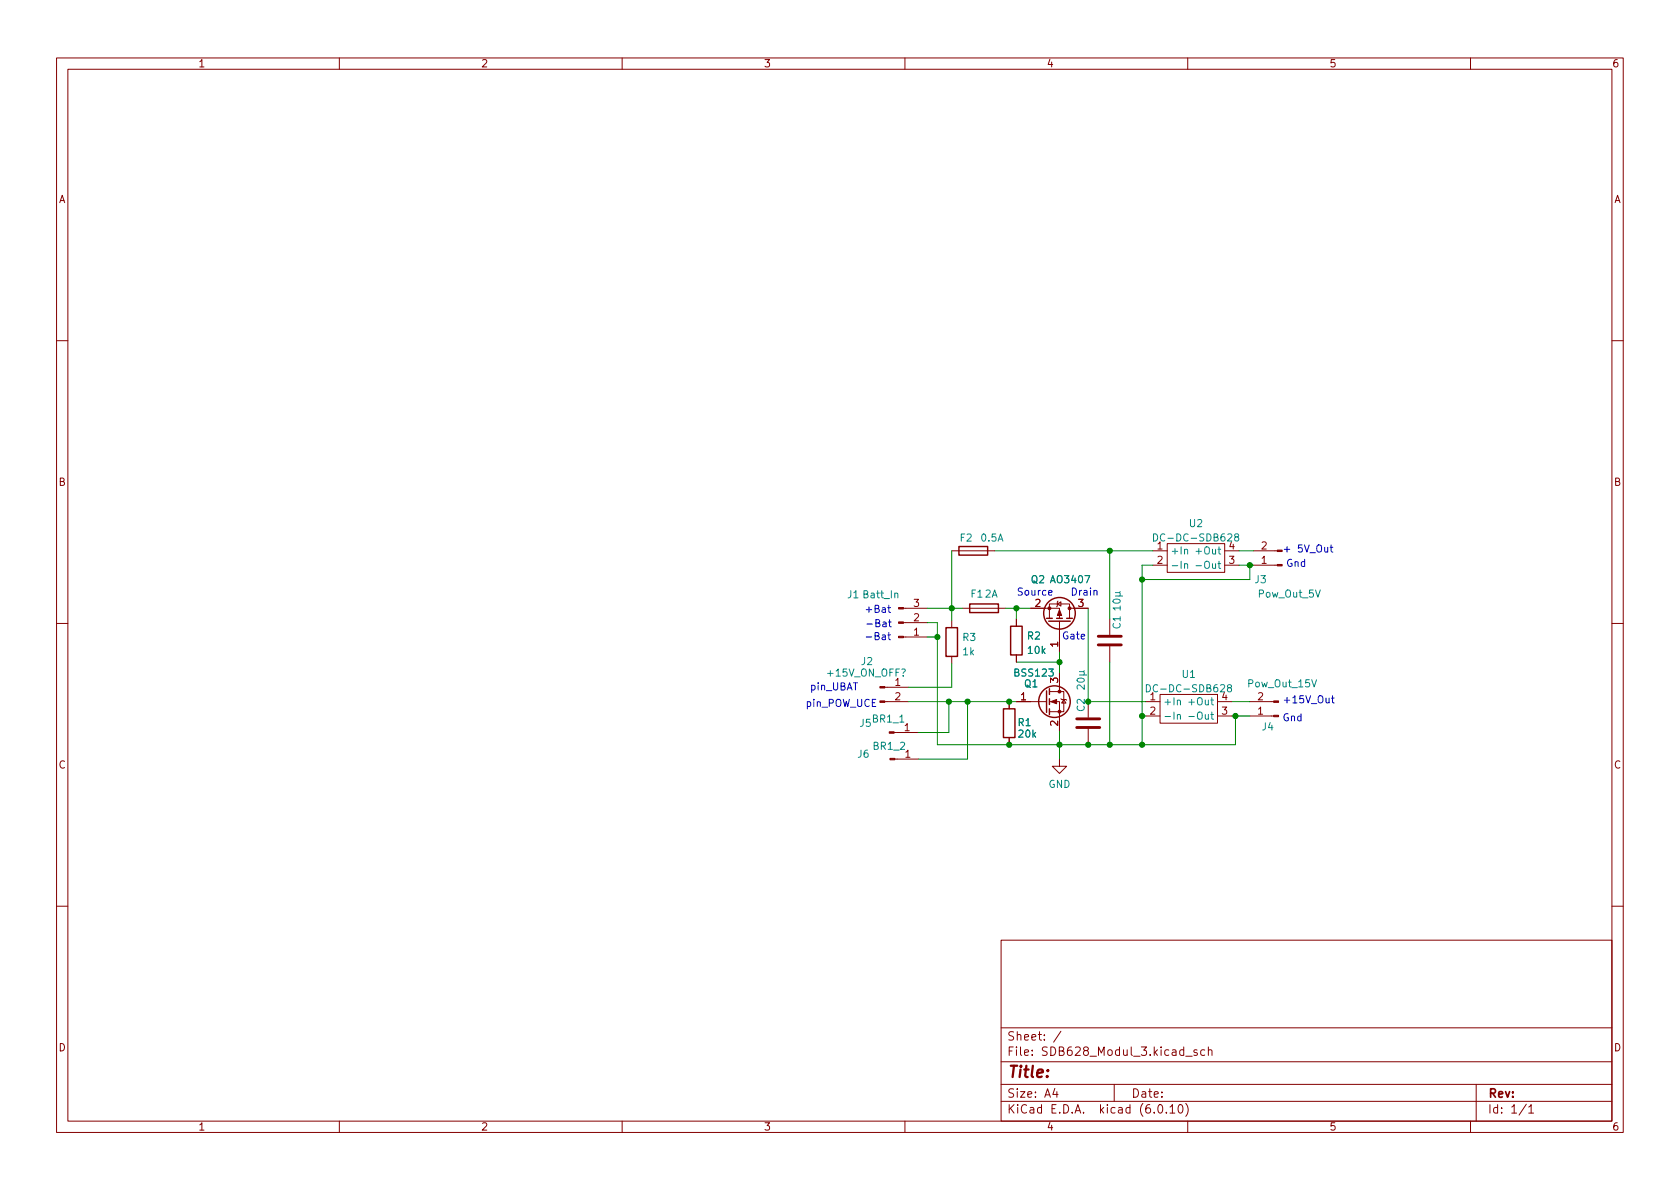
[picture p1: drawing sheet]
<svg xmlns="http://www.w3.org/2000/svg" width="297mm" height="210mm" viewBox="0 0 297 210" stroke-linecap="round" stroke-linejoin="round" font-family="sans-serif">
<g fill="none" stroke="#840000" stroke-width=".18">
<path d="M10 10.2h277v190.1h-277zM12 12.2h273v186.1h-273zM60 10.2v2M110 10.2v2M160 10.2v2M210 10.2v2M260 10.2v2M10 60.2h2M285 60.2h2M168.3 97.4h7.6M203.8 97.4h2.6M203.8 99.9h2.6"/>
<path d="M206.4 96.1h10.1v5.1h-10.1zM216.5 97.4h2.6M216.5 99.9h2.6M221.6 97.4h4.2M221.6 99.9h4.2M10 110.2h2M159.7 107.6h4.3M159.7 110.1h4.3M159.7 112.6h4.3M168.3 109.7v1.3M168.3 116.1v1.2M170.2 107.6h7.6"/>
<path d="M179.7 109.5v1.2M179.7 115.8v1.3M182.2 107.6h5.1v1.7M185.5 109.3v-2.5h3.6v2.5M186.9 106.8l.7-.4v.8zM187.1 106.3l-.2 .1v.8l-.1 .1M187.3 109.8v5.4M187.3 119v3.3M189.1 107.6h3.3M196.2 109.5v2.8M196.2 114.3v2.8M285 110.2h2"/>
<path d="M156.4 124.1h4.3M156.4 121.5h4.3M158.1 129.5h4.2M158.2 134.2h4.2M178.4 124.1v1.2M178.4 130.4v1.3M179.7 124.1h5.3M185.5 124.1h1.8v5.1M185.5 122.3h2.6v3.6h-2.6M187.3 134.2v1.3h1.3l-1.3 1.3-1.2-1.3h1.2M187.6 123.6l.1 .1h.8l.1 .1M188.1 123.7l.4 .6h-.8z"/>
<path d="M192.4 124.1v2.8M192.4 128.9v2.8M202.6 124.1h2.5M202.6 126.6h2.5M205.1 122.8h10.2v5.1h-10.2zM215.3 124.1h2.5M215.3 126.6h2.5M221 124.1h4.2M221 126.6h4.2M10 160.2h2M177 166.3h108v32h-108zM285 160.2h2"/>
<path d="M60 198.3v2M110 198.3v2M160 198.3v2M177 194.8h108M177 191.8h108M177 187.8h108M177 181.8h108M186.5 192.5l-.4 1h1M186.9 193v1M187.6 182.4l-1.3 1.9M197 191.8v3M204.9 195.4l.2-.1a.81 .81 0 0 1 .6 .7 .81 .81 0 0 1-.3 .8h-.2a.81 .81 0 0 1-.6-.6 .81 .81 0 0 1 .3-.8z"/>
<path d="M206.2 196.7v.1M206.9 195.8l.4-.5v1.5M206.9 196.8h.8M208.5 195.4l.1-.1a.81 .81 0 0 1 .6 .7 .81 .81 0 0 1-.3 .8h-.1a.81 .81 0 0 1-.6-.6 .81 .81 0 0 1 .3-.8zM209.6 195.1a1.72 1.72 0 0 1 0 2.3M209.6 186.8h1.2M210 198.3v2M211.6 185.7l-.3-.1-.2 .2v.3l.5 .1v.4h-.5M213 185.7l-.4-.1-.3 .3v.4l.1 .3h.6M213.6 185.8l.3-.2 .3 .1 .1 .9M213.6 185.1v1.5M260 198.3v2"/>
<path d="M261 191.8v6.5M269.9 195.3l-1.3 1.9M270.3 195.8l.4-.5v1.5M270.3 196.8h.9"/>
</g>
<g fill="none" stroke="#840000" stroke-width=".25">
<path d="M169.5 96.6h5.1v1.6h-5.1zM167.3 111h2v5.1h-2zM171.4 106.8h5.1v1.5h-5.1zM178.7 110.7h2v5.1h-2zM185 109.3h1.1M185.4 109.8h3.8M186.8 109.3h1M188.6 109.3h1M177.4 125.3h2.1v5.1h-2.1zM185 122.2v3.8M185.5 121.8v1M185.5 123.6v1"/>
<path d="M185.5 125.3v1.1"/>
<circle cx="187.3" cy="108.5" r="2.79"/>
<circle cx="186.4" cy="124.1" r="2.79"/>
</g>
<path d="M194.2 114h4M194.2 112.5h4M190.4 128.6h4M190.4 127.1h4" fill="none" stroke="#840000" stroke-width=".51"/>
<g fill="none" stroke="#008484" stroke-width=".18">
<path d="M204 94.4a.64 .64 0 0 1 .7 .6 .64 .64 0 0 1-.7 .7zM209.4 97.3l.2-.2 .3 .1 .1 .8M209.4 99.8l.2-.1h.3l.1 .8M218.5 94.9l-.2-.2v-.2l.2-.1 .4 .1 .1 .1v.2l-.6 .2-.1 .2v.2l.2 .3h.3l.2-.3v-.3l-.2-.2M190.9 118.8h.7l.1 .4-.2 .2M190.9 119.4h1.2M191.7 118.6l-.2 .2M196.9 110.3a.6 .6 0 0 0 .4 .8 .6 .6 0 0 0 .8-.6l-.2-.2M196.9 106.1a.69 .69 0 0 1 1.2 .3 .72 .72 0 0 1-1.3-.2zM197.2 104.8l.8 .1 .1 .3-.2 .2M197.2 105.4h1.3M198.1 109.4h-1.3l.4 .4"/>
<path d="M198.1 107.5h-1.3l.4 .4M198.1 104.6l-.2 .2M198.1 107.2v.7M198.1 109.1v.7M211.5 100h.9M190.6 120a.69 .69 0 0 1 1.1 .3 .72 .72 0 0 1-1.3-.1zM191.7 121.1v.8l-.9-.8-.4 .3 .2 .4M202.7 121.1a.64 .64 0 0 1 .7 .6 .64 .64 0 0 1-.7 .6zM208.2 123.9l.2-.1 .3 .1v.7M208.2 126.5l.2-.2 .3 .1v.8M210.2 126.7h1M217.3 121.6l-.3-.2 .1-.2 .2-.1h.3l.1 .2v.2l-.6 .2-.1 .2v.2l.3 .2h.2l.2-.2v-.4l-.2-.1"/>
</g>
<g fill="#840000" stroke="#840000" stroke-width=".18">
<path d="M187.3 107.8l.4 1h-.8z"/>
<path d="M157.2 129.4h.9v.3h-.9z"/>
<path d="M185.8 124.1l1-.4v.8z"/>
<path d="M157.4 134.1h.8v.3h-.8z"/>
<path d="M158.9 107.4h.8v.3h-.8z"/>
<path d="M158.9 110h.8v.2h-.8z"/>
<path d="M158.9 112.5h.8v.3h-.8z"/>
<path d="M225.2 123.9h.9v.3h-.9z"/>
<path d="M225.2 126.5h.9v.2h-.9z"/>
<path d="M155.6 123.9h.8v.3h-.8z"/>
<path d="M155.6 121.4h.8v.3h-.8z"/>
<path d="M225.8 97.3h.9v.2h-.9z"/>
<path d="M225.8 99.8h.9v.3h-.9z"/>
<circle cx="185.5" cy="107.6" r=".25"/>
<circle cx="189.1" cy="107.6" r=".25"/>
<circle cx="187.3" cy="125.9" r=".25"/>
<circle cx="187.3" cy="122.3" r=".25"/>
</g>
<path d="M235.2 96.8h.5M235.4 96.4v1l.3 .2M157 112.3h.5M157 107.4h.5M157.1 110h.5M157.2 111.9v1l.3 .2M157.2 107v1.1l.3 .2M157.3 109.6v1.1l.3 .1M185.4 104.8l.6-.1-.1-.2-.3-.1-.2 .2 .1 .6h.4M193.4 104.5l.2-.1 .3 .1 .1 .7M235.4 123.5h.5M235.6 123v1.1l.3 .2" fill="none" stroke="#0000c2" stroke-width=".18"/>
<g fill="none" stroke="#008400" stroke-width=".18">
<path d="M168.3 97.4v12.3M175.9 97.4h27.9M196.2 97.4v12.1M203.8 99.9h-1.9v31.8M219.1 97.4h2.5M219.1 99.9h2.5M221 99.9v2.6h-19.1M164 110.1h1.7v21.6h52.7v-5.1M164 107.6h6.2M164 112.6h1.7M168.3 117.3v4.2h-7.6M177.8 107.6h4.4"/>
<path d="M179.7 117.1h7.6M179.7 107.6v1.9M187.3 115.2v3.8M192.4 107.6v16.5h10.2M196.2 117.1v14.6M160.7 124.1h19M167.8 124.1v5.4h-5.5M171.1 124.1v10.1h-8.7M187.3 129.2v5M201.9 126.6h.7M217.8 124.1h3.2M217.8 126.6h3.2"/>
</g>
<g fill="#008400" stroke="#008400" stroke-width=".18">
<circle cx="201.9" cy="102.5" r=".46"/>
<circle cx="196.2" cy="97.4" r=".46"/>
<circle cx="187.3" cy="131.7" r=".46"/>
<circle cx="192.4" cy="131.7" r=".46"/>
<circle cx="192.4" cy="124.1" r=".46"/>
<circle cx="187.3" cy="117.1" r=".46"/>
<circle cx="196.2" cy="131.7" r=".46"/>
<circle cx="201.9" cy="131.7" r=".46"/>
<circle cx="201.9" cy="126.6" r=".46"/>
<circle cx="165.7" cy="112.6" r=".46"/>
<circle cx="178.4" cy="124.1" r=".46"/>
<circle cx="171.1" cy="124.1" r=".46"/>
<circle cx="178.4" cy="131.7" r=".46"/>
<circle cx="168.3" cy="107.6" r=".46"/>
<circle cx="179.7" cy="107.6" r=".46"/>
<circle cx="167.8" cy="124.1" r=".46"/>
<circle cx="218.4" cy="126.6" r=".46"/>
<circle cx="221" cy="99.9" r=".46"/>
</g>
<text font-size="2.8" fill="#840000" x="178" y="190.6">Title:</text>
<g font-size="2.1" fill="#840000">
<text x="178" y="184">Sheet: /</text>
<text x="178" y="186.7">File: SDB628_Modul_3.kicad_sch</text>
<text x="178" y="196.9">KiCad E.D.A. kicad (6.0.10)</text>
<text x="178" y="194.1">Size: A4</text>
<text x="200" y="194.1">Date:</text>
<text x="263" y="194.1">Rev:</text>
<text x="263" y="196.9">Id: 1/1</text>
</g>
<g font-size="1.8" fill="#840000">
<text x="35" y="11.9">1</text>
<text x="85" y="11.9">2</text>
<text x="135" y="11.9">3</text>
<text x="185" y="11.9">4</text>
<text x="235" y="11.9">5</text>
<text x="285" y="11.9">6</text>
<text x="10.3" y="35.9">A</text>
<text x="285.3" y="35.9">A</text>
<text x="10.3" y="85.9">B</text>
<text x="285.3" y="85.9">B</text>
<text x="204.6" y="97.1">1</text>
<text x="204.6" y="99.7">2</text>
<text x="217.3" y="99.7">3</text>
<text x="217.3" y="97.1">4</text>
<text x="223" y="99.7">1</text>
<text x="223" y="97.1">2</text>
<text x="161.6" y="107.3">3</text>
<text x="183" y="107.3">2</text>
<text x="190.6" y="107.3">3</text>
<text x="161.6" y="112.4">1</text>
<text x="161.6" y="109.8">2</text>
<text x="187.1" y="114.4" transform="rotate(-90 187.1 114.4)">1</text>
<text x="158.3" y="121.3">1</text>
<text x="158.3" y="123.8">2</text>
<text x="180.5" y="123.8">1</text>
<text x="187.1" y="120.8" transform="rotate(-90 187.1 120.8)">3</text>
<text x="203.3" y="123.8">1</text>
<text x="216" y="123.8">4</text>
<text x="222.4" y="123.8">2</text>
<text x="159.9" y="129.3">1</text>
<text x="187.1" y="128.4" transform="rotate(-90 187.1 128.4)">2</text>
<text x="203.3" y="126.4">2</text>
<text x="216" y="126.4">3</text>
<text x="222.4" y="126.4">1</text>
<text x="10.3" y="135.9">C</text>
<text x="160" y="134">1</text>
<text x="285.3" y="135.9">C</text>
<text x="10.3" y="185.9">D</text>
<text x="285.3" y="185.9">D</text>
<text x="35" y="199.9">1</text>
<text x="85" y="199.9">2</text>
<text x="135" y="199.9">3</text>
<text x="185" y="199.9">4</text>
<text x="235" y="199.9">5</text>
<text x="285" y="199.9">6</text>
</g>
<g font-size="1.8" fill="#008484">
<text x="169.8" y="95.8">F2</text>
<text x="173.5" y="95.8">0.5A</text>
<text x="205" y="95.7">DC-DC-SDB628</text>
<text x="210.3" y="93.2">U2</text>
<text x="206.9" y="98">+In</text>
<text x="206.9" y="100.6">-In</text>
<text x="211.9" y="98">+Out</text>
<text x="212.4" y="100.6">-Out</text>
<text x="149.9" y="105.8">J1 Batt_In</text>
<text x="171.7" y="105.7">F1</text>
<text x="174.1" y="105.7">2A</text>
<text x="182.3" y="103.1">Q2</text>
<text x="185.9" y="103.1">AO3407</text>
<text x="221.9" y="103.1">J3</text>
<text x="222.6" y="105.7">Pow_Out_5V</text>
<text x="170.2" y="113.3">R3</text>
<text x="181.7" y="113.1">R2</text>
<text x="146.5" y="119.6">+15V_ON_OFF?</text>
<text x="152.3" y="117.6">J2</text>
<text x="170.3" y="115.9">1k</text>
<text x="179.5" y="119.6">BSS123</text>
<text x="181.8" y="115.6">10k</text>
<text x="209.1" y="119.9">U1</text>
<text x="181.1" y="121.5">Q1</text>
<text x="191.8" y="125.8" transform="rotate(-90 191.8 125.8)">C2</text>
<text x="203.7" y="122.4">DC-DC-SDB628</text>
<text x="205.6" y="124.7">+In</text>
<text x="210.7" y="124.7">+Out</text>
<text x="220.8" y="121.5">Pow_Out_15V</text>
<text x="152.1" y="128.5">J5</text>
<text x="154.3" y="127.8">BR1_1</text>
<text x="180" y="128.4">R1</text>
<text x="180.2" y="130.4">20k</text>
<text x="205.6" y="127.2">-In</text>
<text x="211.1" y="127.2">-Out</text>
<text x="223.2" y="129.2">J4</text>
<text x="151.7" y="134">J6</text>
<text x="154.5" y="132.6">BR1_2</text>
<text x="185.4" y="139.3">GND</text>
</g>
<g font-size="1.8" fill="#0000c2">
<text x="226.7" y="97.7">+ 5V_Out</text>
<text x="227.3" y="100.2">Gnd</text>
<text x="179.7" y="105.3">Source</text>
<text x="189.2" y="105.3">Drain</text>
<text x="152.8" y="113.2">-Bat</text>
<text x="152.8" y="108.4">+Bat</text>
<text x="152.9" y="110.9">-Bat</text>
<text x="187.7" y="113.1">Gate</text>
<text x="142.4" y="125">pin_POW_UCE</text>
<text x="143.1" y="122.1">pin_UBAT</text>
<text x="226.7" y="124.4">+15V_Out</text>
<text x="226.7" y="127.5">Gnd</text>
</g>
</svg>
